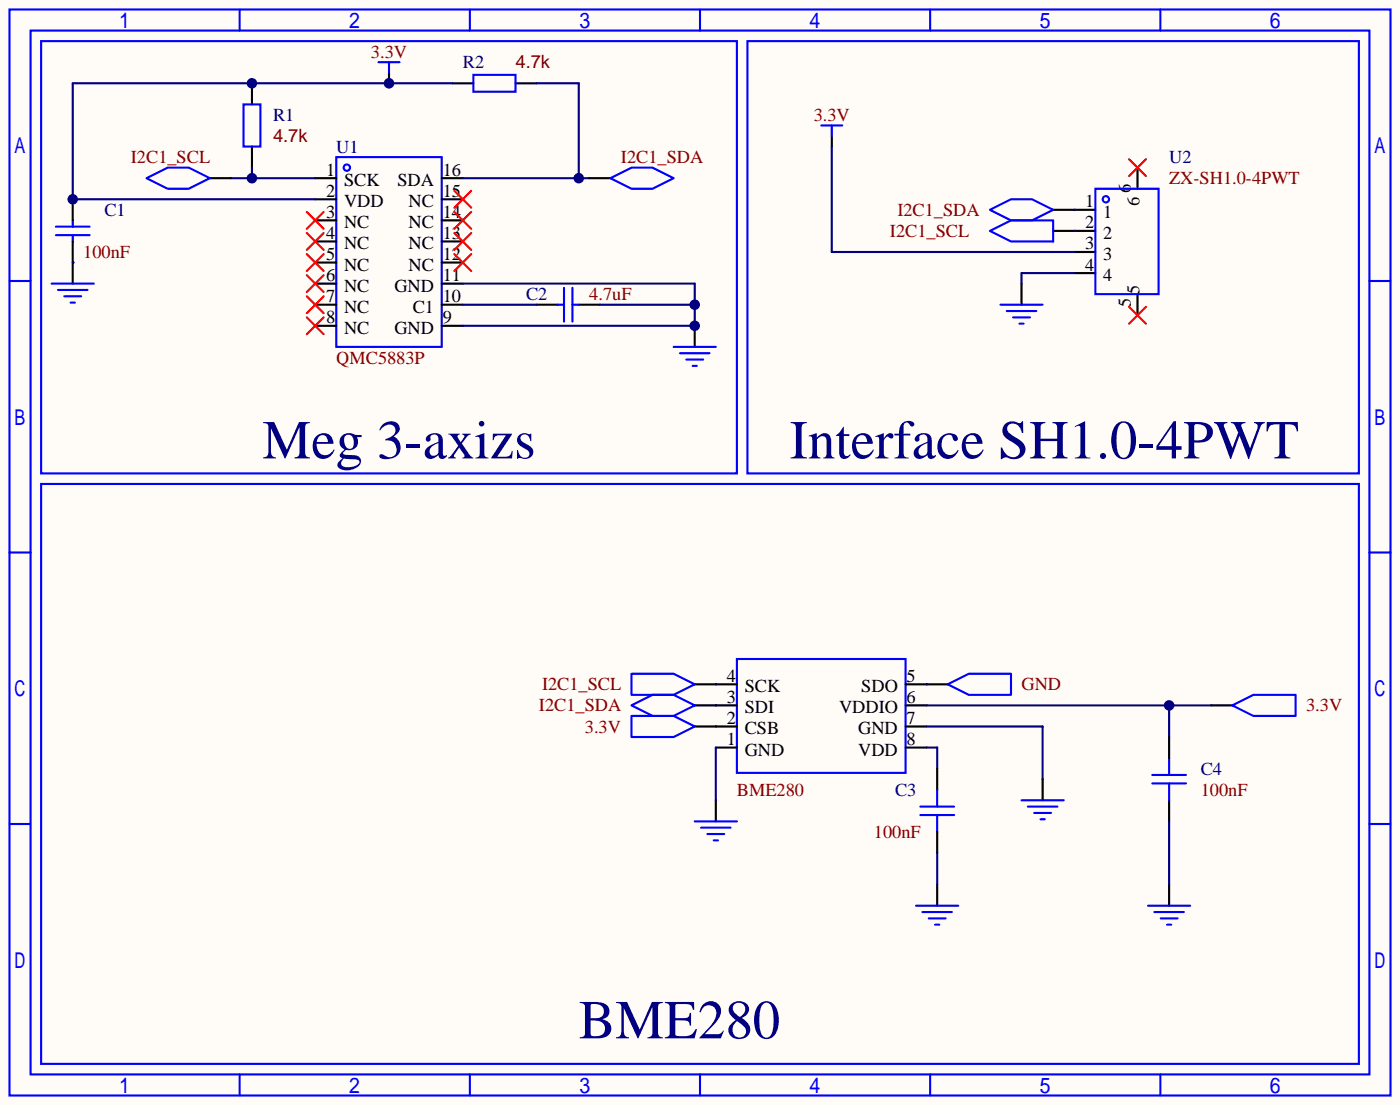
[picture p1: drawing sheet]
<svg xmlns="http://www.w3.org/2000/svg" width="169mm" height="133mm" viewBox="0 0 169 133" stroke-linecap="round" stroke-linejoin="round" font-family="sans-serif">
<path d="M0 0h168.7v133.1h-168.7z" fill="#fffcf7"/>
<g fill="none" stroke="#00f" stroke-width=".25">
<path d="M1.1 1.1h166.4v130.9h-166.4zM3.7 3.7h161.3v125.7h-161.3zM28.9 1.1v2.6M29.3 12.6h2.1v5.1h-2.1zM40.5 18.9h12.7v22.9h-12.7zM56.6 1.1v2.6M57 9h5.1v2h-5.1zM84.3 1.1v2.6M112.1 1.1v2.6M139.8 1.1v2.6M1.1 33.8h2.6M6.7 27.3h4.1"/>
<path d="M6.7 28.3h4.1M8.8 26.5v.8M8.8 28.3v.8M67.2 36.7h.7M67.9 34.7v4M69 34.7v4M69 36.7h.7M165 33.8h2.5M1.1 66.5h2.6M88.8 79.4h20.3v13.7h-20.3zM165 66.5h2.5M1.1 99.3h2.6"/>
<path d="M165 99.3h2.5M28.9 129.4v2.6M56.6 129.4v2.6M84.3 129.4v2.6M112.1 129.4v2.6M139.8 129.4v2.6"/>
<circle cx="41.8" cy="20.2" r=".38"/>
</g>
<g fill="none" stroke="#000" stroke-width=".25">
<path d="M30.4 10v2.6M30.4 17.7v2.5M54.5 10h2.5M62.1 10h2.5M8.8 24v2.5M8.8 29.1v2.5M38 21.5h2.5M38 24h2.5M38 26.5h2.5M38 29.1h2.5M38 31.6h2.5M38 34.2h2.5"/>
<path d="M38 36.7h2.5M38 39.2h2.5M53.2 21.5h2.6M53.2 24h2.6M53.2 26.5h2.6M53.2 29.1h2.6M53.2 31.6h2.6M53.2 34.2h2.6M53.2 36.7h2.6M53.2 39.2h2.6M64.6 36.7h2.6M69.7 36.7h2.6"/>
<path d="M86.2 90h2.6M86.2 87.5h2.6M86.2 85h2.6M86.2 82.4h2.6M109.1 90h2.5M109.1 87.5h2.5M109.1 85h2.5M109.1 82.4h2.5"/>
</g>
<g fill="none" stroke="#f00" stroke-width=".25">
<path d="M37 25.5l2 2.1M37 28.1l2 2M37 30.6l2 2M37 33.1l2 2.1M37 35.7l2 2M37 38.2l2 2.1M39 25.5l-2 2.1M39 28.1l-2 2M39 30.6l-2 2M39 33.1l-2 2.1M39 35.7l-2 2M39 38.2l-2 2.1"/>
<path d="M54.7 30.6l2.1 2M54.7 28.1l2.1 2M54.7 25.5l2.1 2.1M54.7 23l2.1 2M56.8 30.6l-2.1 2M56.8 28.1l-2.1 2M56.8 25.5l-2.1 2.1M56.8 23l-2.1 2"/>
</g>
<path d="M86.2 87.5h.1M111.6 85h34.3M140.8 85v3.8" fill="none" stroke="#000080" stroke-width=".25"/>
<circle cx="140.8" cy="85" r=".63" fill="#000080"/>
<path d="M55.8 36.7h8.8M55.8 34.2h27.9v5h-27.9M72.3 36.7h11.4M86.2 85h.1M86.2 90v6.4M111.6 90h1.3v2.6M111.6 87.5h14v6.4M140.8 98.9v7.7M112.9 102.7v3.9" fill="none" stroke="#000080" stroke-width=".25"/>
<g fill="none" stroke="#00f" stroke-width=".25">
<path d="M119.3 25.3l2.5-1.3h2.5l2.6 1.3-2.6 1.2h-2.5zM5 58.3h158.7v69.8h-158.7zM81.2 41.8h5M81.9 42.5h3.6M82.7 43.3h2M83.4 44.1h.5M76.1 85l2.5-1.3h2.6l2.5 1.3-2.5 1.2h-2.6zM83.7 98.9h5.1M84.5 99.7h3.5M110.9 97.2h4M110.9 98.2h4M112.9 95.1v2.1"/>
<path d="M112.9 98.2v2M138.8 94.4h4.1M138.8 93.3h4.1M140.8 91.3v2M140.8 94.4v2M85.2 100.5h2M86 101.2h.5M110.4 109.1h5M111.1 109.9h3.6M111.9 110.6h2M112.6 111.4h.6M138.3 109.1h5.1"/>
<path d="M139.1 109.9h3.5M139.8 110.6h2.1M140.6 111.4h.5"/>
</g>
<path d="M83.7 39.2v2.6M126.9 25.3h2.5M83.7 85h2.5M86.2 96.4v2.5M112.9 92.6v2.5M140.8 88.8v2.5M140.8 96.4v2.5M112.9 100.2v2.5M112.9 106.6v2.5M140.8 106.6v2.5" fill="none" stroke="#000" stroke-width=".25"/>
<g fill="#000080">
<circle cx="83.7" cy="39.2" r=".63"/>
<circle cx="83.7" cy="36.7" r=".63"/>
</g>
<path d="M27.8 21.5h10.2M30.4 20.2v1.3" fill="none" stroke="#000080" stroke-width=".25"/>
<circle cx="30.4" cy="21.5" r=".63" fill="#000080"/>
<path d="M46.9 8.8v1.2" fill="none" stroke="#000" stroke-width=".25"/>
<path d="M45.6 7.5h2.5M46.9 7.5v1.3" fill="none" stroke="#00f" stroke-width=".25"/>
<path d="M64.6 10h5.1v11.5M55.8 21.5h15.2" fill="none" stroke="#000080" stroke-width=".25"/>
<circle cx="69.7" cy="21.5" r=".63" fill="#000080"/>
<path d="M54.5 10h-45.7v14h29.2" fill="none" stroke="#000080" stroke-width=".25"/>
<g fill="#000080">
<circle cx="46.9" cy="10" r=".63"/>
<circle cx="30.4" cy="10" r=".63"/>
<circle cx="8.8" cy="24" r=".63"/>
</g>
<g fill="none" stroke="#000" stroke-width=".25">
<path d="M100.2 16.4v1.3M8.8 31.6v2.6M25.3 21.5h2.5M71 21.5h2.5M123.1 34.2v2.5M126.9 27.8h5.1M129.4 32.9h2.6M129.4 30.4h2.6M129.4 25.3h2.6M137 20.2v2.5M137 35.4v2.6M83.7 82.4h2.5"/>
<path d="M83.7 87.5h2.5M111.6 82.4h2.6M125.6 93.9v2.5M145.9 85h2.6"/>
</g>
<g fill="none" stroke="#00f" stroke-width=".25">
<path d="M5 5h83.8v52h-83.8zM90 5h73.7v52h-73.7zM98.9 15.1h2.6M100.2 15.1v1.3M6.2 34.2h5.1M7 34.9h3.5M7.7 35.7h2.1M8.5 36.4h.5M17.7 21.5l2.5-1.3h2.5l2.6 1.3-2.6 1.2h-2.5zM73.5 21.5l2.6-1.3h2.5l2.6 1.3-2.6 1.2h-2.5zM119.3 27.8l2.5-1.3h5.1v2.6h-5.1zM120.5 36.7h5.1"/>
<path d="M121.3 37.5h3.5M122 38.2h2.1M122.8 39h.5M132 22.7h7.6v12.7h-7.6zM76.1 81.2h5.1l2.5 1.2-2.5 1.3h-5.1zM76.1 86.2h5.1l2.5 1.3-2.5 1.3h-5.1zM114.2 82.4l2.5-1.2h5.1v2.5h-5.1zM123.1 96.4h5M123.8 97.2h3.6M124.6 97.9h2M125.3 98.7h.6M148.5 85l2.5-1.3h5.1v2.5h-5.1z"/>
<circle cx="133.2" cy="24" r=".38"/>
</g>
<path d="M100.2 17.7v12.7h29.2M8.8 31.6h.1M129.4 25.3h.1M129.4 27.8h.1M129.4 32.9h-6.3v1.3M86.2 82.4h.1M111.6 82.4h.1" fill="none" stroke="#000080" stroke-width=".25"/>
<path d="M136 19.2l2 2M138 19.2l-2 2M136 37l2 2M138 37l-2 2" fill="none" stroke="#f00" stroke-width=".25"/>
<g font-size="6.6" fill="#000080">
<text x="31.6" y="55.2">Meg 3-axizs</text>
<text x="95.1" y="55.2">Interface SH1.0-4PWT</text>
<text x="69.7" y="125.1">BME280</text>
</g>
<g font-size="2.2" fill="#800000">
<text x="44.7" y="7">3.3V</text>
<text x="62.1" y="8.2">4.7k</text>
<text x="32.9" y="17.1">4.7k</text>
<text x="98" y="14.6">3.3V</text>
<text x="15.8" y="19.7">I2C1_SCL</text>
<text x="74.8" y="19.7">I2C1_SDA</text>
<text x="140.8" y="22.2">ZX-SH1.0-4PWT</text>
<text x="107.2" y="28.5">I2C1_SCL</text>
<text x="108.1" y="26">I2C1_SDA</text>
<text x="10" y="31.1">100nF</text>
<text x="71" y="36.2">4.7uF</text>
<text x="40.5" y="43.8">QMC5883P</text>
<text x="65.3" y="83.2">I2C1_SCL</text>
<text x="123.1" y="83.2">GND</text>
<text x="64.9" y="85.7">I2C1_SDA</text>
<text x="70.5" y="88.2">3.3V</text>
<text x="157.4" y="85.7">3.3V</text>
<text x="88.8" y="95.9">BME280</text>
<text x="144.7" y="95.9">100nF</text>
<text x="105.3" y="100.9">100nF</text>
</g>
<g font-size="2.2" fill="#000080">
<text x="55.8" y="8.2">R2</text>
<text x="32.9" y="14.6">R1</text>
<text x="40.5" y="18.4">U1</text>
<text x="140.8" y="19.7">U2</text>
<text x="12.6" y="26">C1</text>
<text x="63.4" y="36.2">C2</text>
<text x="107.8" y="95.9">C3</text>
<text x="144.7" y="93.3">C4</text>
</g>
<g font-size="2.2">
<text x="39.3" y="21.2">1</text>
<text x="39.3" y="23.7">2</text>
<text x="41.5" y="22.4">SCK</text>
<text x="47.9" y="22.4">SDA</text>
<text x="53.3" y="23.7">15</text>
<text x="53.3" y="21.2">16</text>
<text x="136.2" y="23.2" transform="rotate(-90 136.2 23.2)">6</text>
<text x="39.3" y="26.2">3</text>
<text x="39.3" y="28.8">4</text>
<text x="41.5" y="25">VDD</text>
<text x="41.5" y="27.5">NC</text>
<text x="49.2" y="27.5">NC</text>
<text x="49.2" y="25">NC</text>
<text x="53.3" y="28.8">13</text>
<text x="53.3" y="26.2">14</text>
<text x="130.7" y="27.5">2</text>
<text x="130.7" y="25">1</text>
<text x="132.9" y="28.8">2</text>
<text x="132.9" y="26.2">1</text>
<text x="137.3" y="24.8" transform="rotate(-90 137.3 24.8)">6</text>
<text x="39.3" y="31.3">5</text>
<text x="39.3" y="33.9">6</text>
<text x="41.5" y="30">NC</text>
<text x="41.5" y="32.6">NC</text>
<text x="41.5" y="35.1">NC</text>
<text x="47.5" y="35.1">GND</text>
<text x="49.2" y="32.6">NC</text>
<text x="49.2" y="30">NC</text>
<text x="53.3" y="33.9">11</text>
<text x="53.3" y="31.3">12</text>
<text x="130.7" y="32.6">4</text>
<text x="130.7" y="30">3</text>
<text x="132.9" y="33.9">4</text>
<text x="132.9" y="31.3">3</text>
<text x="137.3" y="35.4" transform="rotate(-90 137.3 35.4)">5</text>
<text x="39.3" y="36.4">7</text>
<text x="39.3" y="38.9">8</text>
<text x="41.5" y="37.7">NC</text>
<text x="41.5" y="40.2">NC</text>
<text x="47.5" y="40.2">GND</text>
<text x="49.7" y="37.7">C1</text>
<text x="53.3" y="38.9">9</text>
<text x="53.3" y="36.4">10</text>
<text x="136.2" y="37" transform="rotate(-90 136.2 37)">5</text>
<text x="87.5" y="82.1">4</text>
<text x="89.7" y="83.4">SCK</text>
<text x="103.8" y="83.4">SDO</text>
<text x="109.2" y="82.1">5</text>
<text x="87.5" y="89.7">1</text>
<text x="87.5" y="87.2">2</text>
<text x="87.5" y="84.7">3</text>
<text x="89.7" y="88.5">CSB</text>
<text x="89.7" y="85.9">SDI</text>
<text x="101.1" y="85.9">VDDIO</text>
<text x="103.4" y="88.5">GND</text>
<text x="109.2" y="84.7">6</text>
<text x="109.2" y="87.2">7</text>
<text x="109.2" y="89.7">8</text>
<text x="89.7" y="91">GND</text>
<text x="103.4" y="91">VDD</text>
</g>
</svg>
